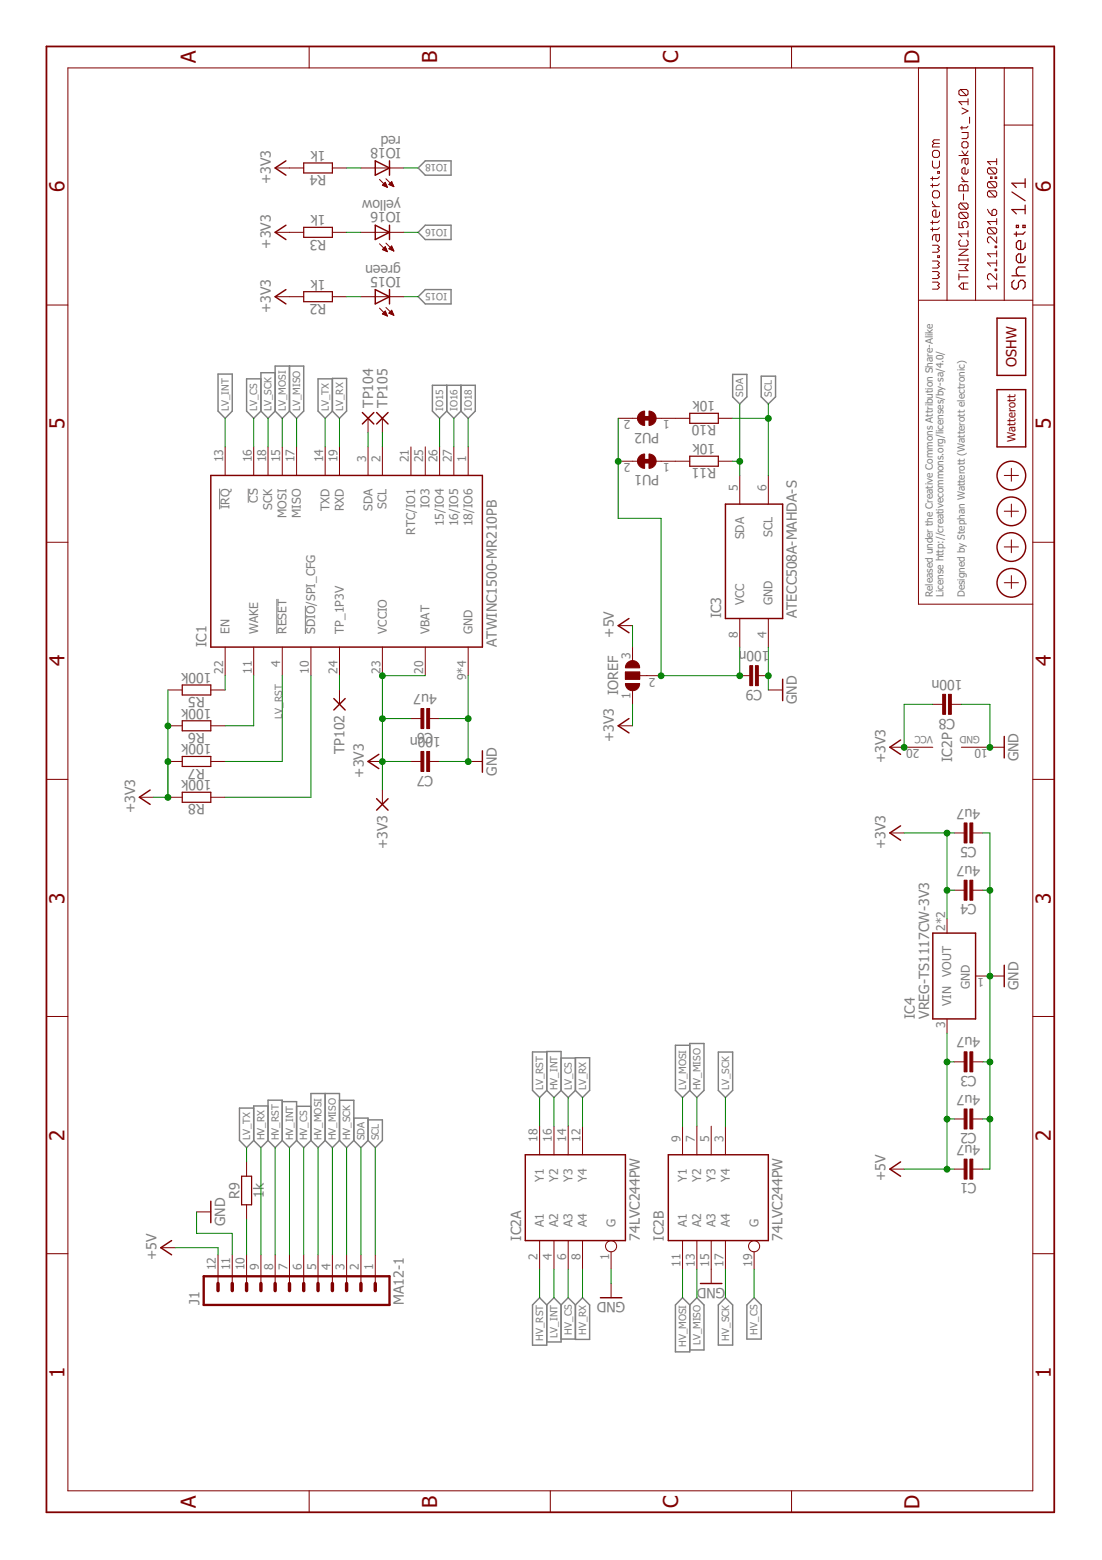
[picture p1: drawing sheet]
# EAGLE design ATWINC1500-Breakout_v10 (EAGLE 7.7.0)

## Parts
+3V3  PAD-1.27X1.27_NC  [PAD-1.27X1.27_NC]
C1  4u7  CAPACITOR-0603  [C0603]
C2  4u7  CAPACITOR-0603  [C0603]
C3  4u7  CAPACITOR-0603  [C0603]
C4  4u7  CAPACITOR-0603  [C0603]
C5  4u7  CAPACITOR-0603  [C0603]
C6  4u7  CAPACITOR-0603  [C0603]
C7  100n  CAPACITOR-0603  [C0603]
C8  100n  CAPACITOR-0402  [C0402]
C9  100n  CAPACITOR-0402  [C0402]
IC1  ATWINC1500-MR210PB  [ATWINC1500-MX210]
IC2  74LVC244PW  [TSSOP20]
IC3  ATECC508A-MAHDA-S  [UDFN8]
IC4  VREG-TS1117CW-3V3  [SOT223]
IO15  green  LED-0603  [C0603]
IO16  yellow  LED-0603  [C0603]
IO18  red  LED-0603  [C0603]
IOREF  JUMPER3-0603-NC  [JUMPER3-0603_NC]
J1  MA12-1  [MA12-1]
LOGO1  LOGO-S_PLACE_M  [SPARK_TPLACE_M]
LOGO2  OSHW_LOGOX0100  [OSHW_6X100]
PU1  JUMPER2-0603-NC  [JUMPER2-0603_NC]
PU2  JUMPER2-0603-NC  [JUMPER2-0603_NC]
R2  1k  RESISTOR-0402  [C0402]
R3  1k  RESISTOR-0402  [C0402]
R4  1k  RESISTOR-0402  [C0402]
R5  100k  RESISTOR-0402  [C0402]
R6  100k  RESISTOR-0402  [C0402]
R7  100k  RESISTOR-0402  [C0402]
R8  100k  RESISTOR-0402  [C0402]
R9  1k  RESISTOR-0402  [C0402]
R10  10k  RESISTOR-0402  [C0402]
R11  10k  RESISTOR-0402  [C0402]
TP102  PAD-1.27X1.27_NC  [PAD-1.27X1.27_NC]
TP104  PAD-1.27X1.27_NC  [PAD-1.27X1.27_NC]
TP105  PAD-1.27X1.27_NC  [PAD-1.27X1.27_NC]
X1  PASSER-07  [PASSER_07MM]
X2  PASSER-07  [PASSER_07MM]
X3  PASSER-07  [PASSER_07MM]
X4  PASSER-07  [PASSER_07MM]

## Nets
+3V3: +3V3.1(P) C4.2 C5.2 C6.2 C7.2 C8.2 IC1.20(VBAT) IC1.23(VCCIO) IC2.20(P:VCC) IC4.2(VOUT) IC4.4(VOUT) IOREF.1 R2.2 R3.2 R4.2 R5.2 R6.2 R7.2 R8.2
+5V: C1.2 C2.2 C3.2 IC4.3(VIN) IOREF.3 J1.12
GND: C1.1 C2.1 C3.1 C4.1 C5.1 C6.1 C7.1 C8.1 C9.1 IC1.9(GND) IC1.12(GND) IC1.28(GND) IC1.GND IC2.1(A:G) IC2.10(P:GND) IC2.15(B:A3) IC3.4(GND) IC4.1(GND) J1.11
HV_CS: IC2.6(A:A3) IC2.19(B:G) J1.6
HV_INT: IC2.16(A:Y2) J1.7
HV_MISO: IC2.7(B:Y2) J1.4
HV_MOSI: IC2.11(B:A1) J1.5
HV_RST: IC2.2(A:A1) J1.8
HV_RX: IC2.8(A:A4) J1.9
HV_SCK: IC2.17(B:A4) J1.3
IO15: IC1.26(15/IO4) IO15.C
IO16: IC1.27(16/IO5) IO16.C
IO18: IC1.1(18/IO6) IO18.C
IOREF: C9.2 IC3.8(VCC) IOREF.2 PU1.2 PU2.2
LED15: IO15.A R2.1
LED16: IO16.A R3.1
LED18: IO18.A R4.1
LV_CS: IC1.16(!CS) IC2.14(A:Y3)
LV_EN: IC1.22(EN) R5.1
LV_INT: IC1.13(!IRQ) IC2.4(A:A2)
LV_MISO: IC1.17(MISO) IC2.13(B:A2)
LV_MOSI: IC1.15(MOSI) IC2.9(B:Y1)
LV_RST: IC1.4(!RESET) IC2.18(A:Y1) R7.1
LV_RX: IC1.19(RXD) IC2.12(A:Y4)
LV_SCK: IC1.18(SCK) IC2.3(B:Y4)
LV_TX: IC1.14(TXD) R9.2
LV_WAKE: IC1.11(WAKE) R6.1
N$1: J1.10 R9.1
N$6: PU2.1 R10.2
N$7: PU1.1 R11.2
SCL: IC3.6(SCL) J1.1 R10.1
SDA: IC3.5(SDA) J1.2 R11.1
SPI_CFG: IC1.10(!SDIO!/SPI_CFG) R8.1
TP: IC1.24(TP_1P3V) TP102.1(P)
WIFI_SCL: IC1.2(SCL) TP105.1(P)
WIFI_SDA: IC1.3(SDA) TP104.1(P)
Unconnected: IC1.21(RTC/IO1) IC1.25(IO3) IC2.5(B:Y3)

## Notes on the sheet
- WiFi-Module
- Level Converter
- Crypto-Chip
- Released under the Creative Commons Attribution Share-Alike
  License http://creativecommons.org/licenses/by-sa/4.0/
  
  Designed by Stephan Watterott (Watterott electronic)
